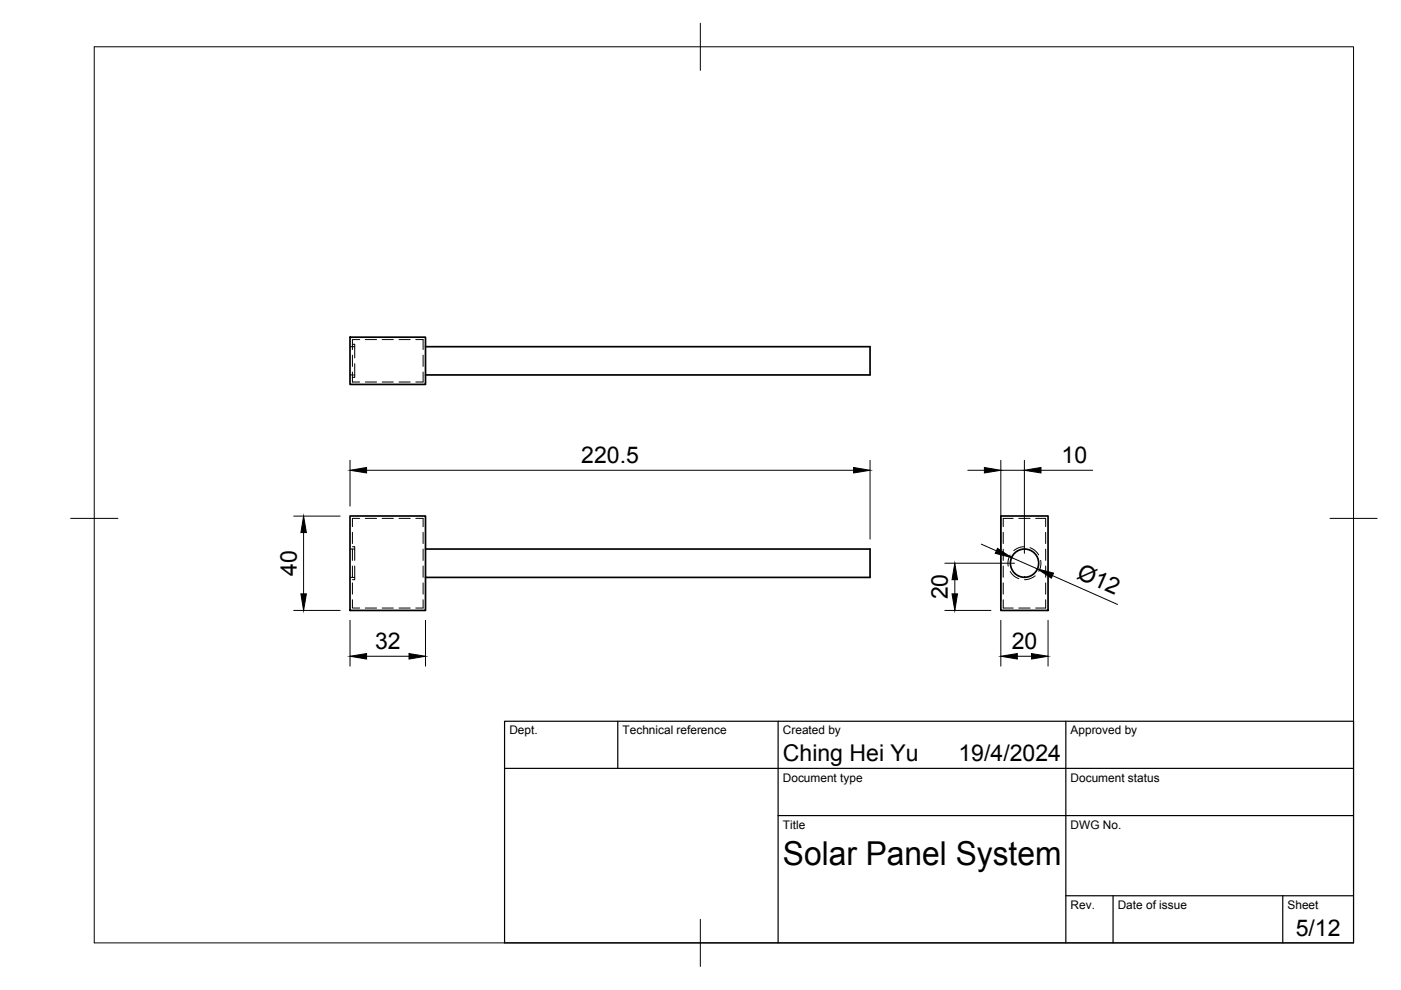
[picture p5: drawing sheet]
<svg xmlns="http://www.w3.org/2000/svg" width="297mm" height="210mm" viewBox="0 0 297 210" stroke-linecap="round" stroke-linejoin="round" font-family="sans-serif">
<!-- layer: Visible -->
<g fill="none" stroke="#000" stroke-width=".36">
<path d="M74.2 71.5h16v10h-16zM90.2 73.5h94.3v6h-94.3M74.2 109.4h16v20h-16zM90.2 116.4h94.3v6h-94.3M212.2 109.4h10v20h-10z"/>
<circle cx="217.2" cy="119.4" r="3"/>
</g>
<!-- layer: Hidden -->
<g fill="none" stroke="#000" stroke-width=".21">
<path d="M74.2 79.5h1M74.2 73.5h1M74.7 73h.5v2.9M74.7 75.3v2.4M74.7 78.9v2.1h1.6M75.2 77.1v2.9h-.5M76.3 72h-1.6v2.1M77.4 72h2.4M81 72h2.4M84.6 72h2.4M88.2 72h1.5v2.1M89.7 75.3v2.4"/>
<path d="M89.7 78.9v2.1h-1.5M77.4 81h2.4M81 81h2.4M84.6 81h2.4M74.2 116.4h1M74.7 115.9h.5v2.9M74.7 112.9v2.3M74.7 116.4v2.4M76.3 109.9h-1.6v1.8M77.4 109.9h2.4M81 109.9h2.4M84.6 109.9h2.4"/>
<path d="M88.2 109.9h1.5v1.8M89.7 112.9v2.3M89.7 116.4v2.4M212.7 112.9v2.3M212.7 116.4v2.4M214.2 117.7h-.1a3.4 3.4 0 0 0-.3 2.3M214.8 109.9h-2.1v1.8M216 109.9h2.4M217.2 115.9a3.3 3.3 0 0 0-2.3 .8M218.4 116.1l.8 .5 1 1.1M219.6 109.9h2.1v1.8M220.6 118.8a3.4 3.4 0 0 1-.4 2.4"/>
<path d="M221.7 112.9v2.3M221.7 116.4v2.4M74.2 122.4h1M74.7 127.2v1.7h1.6M74.7 120v2.4M74.7 123.6v2.4M75.2 120v2.9h-.5M77.4 128.9h2.4M81 128.9h2.4M84.6 128.9h2.4M89.7 120v2.4M89.7 123.6v2.4"/>
<path d="M89.7 127.2v1.7h-1.5M212.7 127.2v1.7h2.1M212.7 120v2.4M212.7 123.6v2.4M214.2 121.2l.1 .1a3.2 3.2 0 0 0 1.7 1.4M216 128.9h2.4M219.5 122.1l-1 .6-1.3 .2M221.7 127.2v1.7h-2.1M221.7 120v2.4M221.7 123.6v2.4"/>
</g>
<!-- layer: BORDER -->
<path d="M20 9.9h267v190h-267zM148.5 4.9v10M15 109.9h10M282 109.9h10M148.5 194.9v10" fill="none" stroke="#000" stroke-width=".21"/>
<!-- layer: TITLEBLOCK -->
<path d="M107 152.9h180v47h-180zM131 152.9v10M165 152.9v47M226 152.9v47M107 162.9h180M165 172.9h122M226 189.9h61M236 189.9v10M272 189.9v10" fill="none" stroke="#000" stroke-width=".25"/>
<!-- layer: FD_Dimensions -->
<g fill="none" stroke="#000" stroke-width=".21">
<path d="M74.2 97.6v9.7M77.7 99.7h103.3M184.5 97.6v16.7M205.2 99.7h3.5M212.2 97.6v29.7M212.2 99.7h5M217.2 97.6v19.7M220.7 99.7h11M62.3 109.4h9.8M64.4 112.9v13M200.3 119.4h14.8M208 115.4l3.2 1.4"/>
<path d="M214.5 118.2l5.4 2.4M62.3 129.4h9.8M74.2 131.5v9.7M77.7 139.1h9M90.2 131.5v9.7M200.3 129.4h9.8M202.4 122.9v3M212.2 131.5v9.7M215.7 139.1h3M222.2 131.5v9.7M223.1 122l13.8 6.2"/>
</g>
<g fill="#000" stroke="#000" stroke-width=".21">
<path d="M74.2 99.7l3.5-.6v1.2zM181 99.1l3.5 .6-3.5 .6zM208.7 99.1l3.5 .6-3.5 .6zM217.2 99.7l3.5-.6v1.2zM64.4 109.4l.6 3.5h-1.2zM211.5 116.3l3 1.9-3.5-.9zM63.8 125.9h1.2l-.6 3.5zM74.2 139.1l3.5-.5v1.1zM86.7 138.6l3.5 .5-3.5 .6zM201.8 125.9h1.2l-.6 3.5zM202.4 119.4l.6 3.5h-1.2zM212.2 139.1l3.5-.5v1.1z"/>
<path d="M218.7 138.6l3.5 .5-3.5 .6zM219.9 120.6l3.5 .9-.5 1.1z"/>
</g>
<text font-size="7" x="166" y="183.4">Solar Panel System</text>
<g font-size="4.9">
<text x="123.3" y="98.2">220.5</text>
<text x="225.1" y="98.2">10</text>
<text x="62.9" y="122.1" transform="rotate(-90 62.9 122.1)">40</text>
<text x="228.1" y="122.5" transform="rotate(24 228.1 122.5)">Ø12</text>
<text x="201" y="127.1" transform="rotate(-90 201 127.1)">20</text>
<text x="79.5" y="137.7">32</text>
<text x="214.5" y="137.7">20</text>
<text x="166" y="161.4">Ching Hei Yu</text>
<text x="203.2" y="161.4">19/4/2024</text>
<text x="274.7" y="198.6">5/12</text>
</g>
<g font-size="2.5">
<text x="108" y="155.7">Dept.</text>
<text x="132" y="155.7">Technical reference</text>
<text x="166" y="155.7">Created by</text>
<text x="227" y="155.7">Approved by</text>
<text x="166" y="165.7">Document type</text>
<text x="227" y="165.7">Document status</text>
<text x="166" y="175.7">Title</text>
<text x="227" y="175.7">DWG No.</text>
<text x="227" y="192.7">Rev.</text>
<text x="237" y="192.7">Date of issue</text>
<text x="273" y="192.7">Sheet</text>
</g>
</svg>
